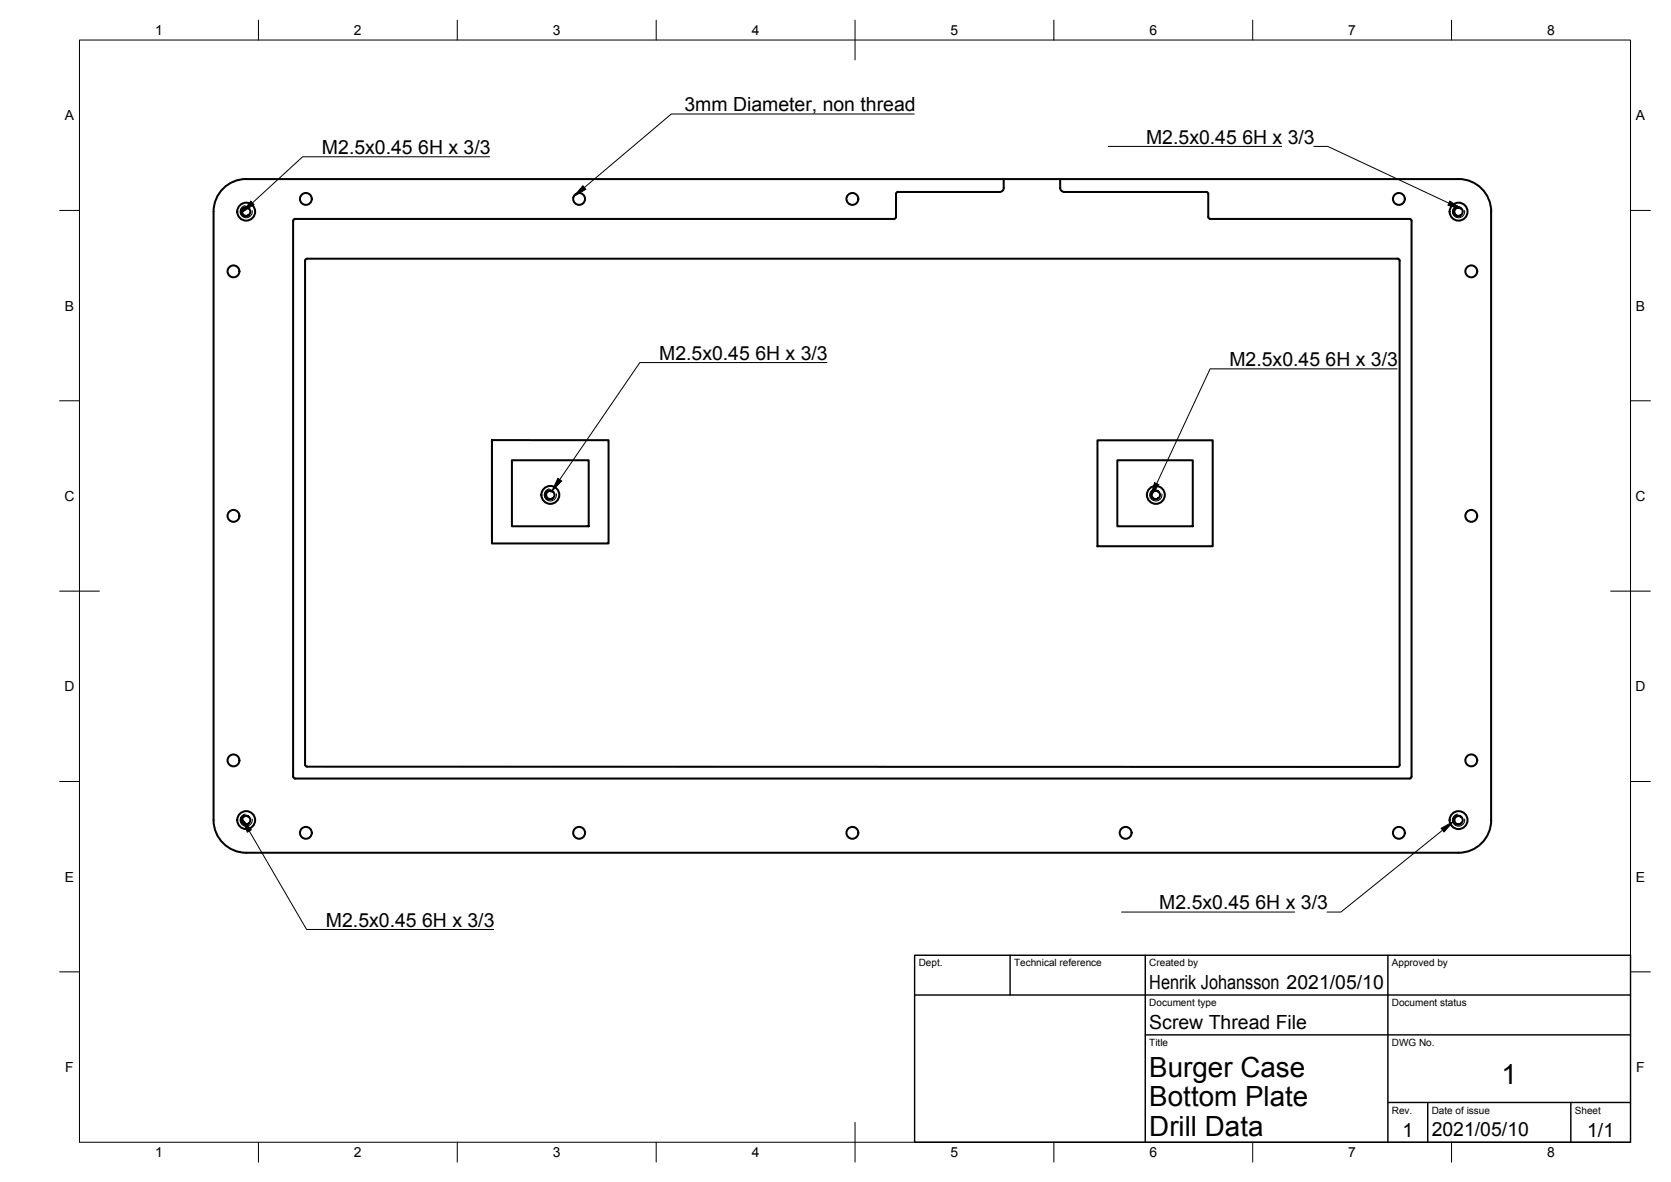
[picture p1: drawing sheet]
<svg xmlns="http://www.w3.org/2000/svg" width="420mm" height="297mm" viewBox="0 0 420 297" stroke-linecap="round" stroke-linejoin="round" font-family="sans-serif">
<!-- layer: Visible -->
<g fill="none" stroke="#000" stroke-width=".51">
<path d="M60.7 53.5a1.15 1.15 0 0 1 1.4-1.4l.5 .3-.7-.2-.6 .1-.3 .5-.1 .5 .2 .6 .5 .3 .9-.2-.5 .3h-.6l-.7-.8M62.6 52.4l.3 .8-.3 .8M73.7 55.5v139.7M225.8 48.2h25.6M225.8 48.2l-.4 .3-.1 .2v5.8l-.1 .3-.4 .2h-150.6l-.4 .2-.1 .3M251.4 48.2a1.01 1.01 0 0 0 1-1v-2.2h-190.5a8.2 8.2 0 0 0-8.2 8.2v152.9a8.2 8.2 0 0 0 8.2 8.2h304.8a8.2 8.2 0 0 0 8.2-8.2M252.4 45h14.2M267.6 48.2h35.7M267.6 48.2a1.01 1.01 0 0 1-1-1v-2.2h100.1a8.2 8.2 0 0 1 8.2 8.2M303.3 48.2l.4 .3 .1 .2v5.8l.1 .3 .4 .2h50.1l.5 .2v140l-.2 .4-280.5 .1-.4-.3-.1-.2M365.5 52.9l.4-.6 .4-.2h.6l.5 .3-.5-.2h-.5l-.4 .3-.3 .4 .3 1 .6 .3 .8-.2-.3 .3-1-.1-.6-.7M365.5 52.9v.6"/>
<path d="M367.4 52.4l.4 .8-.4 .8M374.9 53.2v152.9M351.9 65.5v126.7M351.9 65.5l-.2-.4-.3-.1-274.4 .1-.3 .4v126.6l.5 .6h274.2l.4-.1 .1-.4M123.7 110.6h29.3v26h-29.3zM128.7 115.7h19.3v16.6h-19.3zM275.9 110.6h29v26.7h-29zM280.9 115.7h19v16.6h-19zM137.1 124l.4-.5 .6-.3 .9 .4-.5-.3-.6 .1-.4 .3-.2 .5 .1 .5 .4 .6 .7 .1 .5-.3-.2 .3h-1l-.7-.7M137.1 124v.7M139.1 123.6l.3 .8-.3 .8M289.4 124l.4-.5 .6-.3 .9 .4-.5-.3-.6 .1-.4 .3-.2 .5v.5l.4 .6 .8 .1 .5-.3-.3 .3h-.9l-.7-.7"/>
<path d="M289.4 124v.7M291.3 123.6l.4 .8-.4 .8M60.8 205.4l.9-.4h.5l.4 .3-.7-.3-.8 .5-.2 .7 .4 .7 .8 .2 .5-.2-.6 .3-.6-.1a1.1 1.1 0 0 1-.6-1.7zM62.6 205.3l.3 .8-.3 .8M365.5 205.8l.4-.6 .4-.2h.6l.5 .3-.5-.2h-.5l-.4 .3-.3 .4 .3 1 .6 .3 .8-.2-.3 .2h-1l-.6-.7M365.5 205.8v.6M367.4 205.3l.4 .8-.4 .8"/>
<circle cx="61.9" cy="53.2" r="2.25"/>
<circle cx="76.9" cy="50" r="1.49"/>
<circle cx="145.6" cy="50" r="1.49"/>
<circle cx="214.3" cy="50" r="1.49"/>
<circle cx="351.7" cy="50" r="1.49"/>
<circle cx="366.7" cy="53.2" r="2.25"/>
<circle cx="58.7" cy="68.2" r="1.49"/>
<circle cx="369.9" cy="68.2" r="1.49"/>
<circle cx="58.7" cy="129.6" r="1.49"/>
<circle cx="138.4" cy="124.4" r="2.25"/>
<circle cx="290.6" cy="124.4" r="2.25"/>
<circle cx="369.9" cy="129.6" r="1.49"/>
<circle cx="58.7" cy="191.1" r="1.49"/>
<circle cx="369.9" cy="191.1" r="1.49"/>
<circle cx="61.9" cy="206.1" r="2.25"/>
<circle cx="76.9" cy="209.3" r="1.49"/>
<circle cx="145.6" cy="209.3" r="1.49"/>
<circle cx="214.3" cy="209.3" r="1.49"/>
<circle cx="283" cy="209.3" r="1.49"/>
<circle cx="351.7" cy="209.3" r="1.49"/>
<circle cx="366.7" cy="206.1" r="2.25"/>
</g>
<!-- layer: Visible Narrow -->
<path d="M61.6 51.7a1.53 1.53 0 0 0-1.2 1.8 1.53 1.53 0 0 0 1.8 1.2 1.53 1.53 0 0 0 1.2-1.8M366.5 51.7a1.53 1.53 0 0 0-1.3 1.8 1.53 1.53 0 0 0 1.8 1.2 1.53 1.53 0 0 0 1.3-1.8M138.1 122.9a1.53 1.53 0 0 0-1.2 1.7 1.53 1.53 0 0 0 1.7 1.3 1.53 1.53 0 0 0 1.3-1.8M290.4 122.9a1.53 1.53 0 0 0-1.3 1.7 1.53 1.53 0 0 0 1.8 1.3 1.53 1.53 0 0 0 1.2-1.8M61.6 204.6a1.53 1.53 0 0 0-1.2 1.8 1.53 1.53 0 0 0 1.8 1.2 1.53 1.53 0 0 0 1.2-1.8M366.5 204.6a1.53 1.53 0 0 0-1.3 1.8 1.53 1.53 0 0 0 1.8 1.2 1.53 1.53 0 0 0 1.3-1.8" fill="none" stroke="#000" stroke-width=".25"/>
<!-- layer: Border -->
<g fill="none" stroke="#000" stroke-width=".25">
<path d="M20 10.1h390v276.9h-390zM65 5.1v5M115 5.1v5M165 5.1v5M215 5.1v10M265 5.1v5M315 5.1v5M365 5.1v5M15 52.9h5M410 52.9h5M15 100.7h5M410 100.7h5"/>
<path d="M15 148.6h10M405 148.6h10M15 196.4h5M410 196.4h5M15 244.2h5M410 244.2h5M65 287v5M115 287v5M165 287v5M215 282.1v9.9M265 287v5M315 287v5"/>
<path d="M365 287v5"/>
</g>
<!-- layer: TitleBlock -->
<path d="M230 240.1h180v46.9h-180zM230 250h180M254 240.1v9.9M288 240.1v46.9M349 240.1v46.9M288 260.1h122M349 277.1h61M359 277.1v9.9M395 277.1v9.9" fill="none" stroke="#000" stroke-width=".36"/>
<!-- layer: Annotations -->
<path d="M63.1 50.6l.8 .8-3 1.9zM146.6 46.7l.7 .9-3 1.8zM364.6 50.5l2.9 2-3.4-.9zM140.3 120.2l.9 .7-2.4 2.5zM290.3 121.3l1.1 .5-2.1 2.9zM60.9 205.8l2.3 2.7-1 .6zM362.4 208.2l3.1-1.8-2.4 2.7z" fill="#000" stroke="#000" stroke-width=".25"/>
<path d="M123.1 39.4h-47l-12.6 11.6M229.9 28.6h-61.1l-21.9 18.5M278.7 36.8h43.5M330.3 36.8h3.6l30.4 14.3M207.9 91.1h-47l-20.2 29.4M351.3 92.7h-47l-13.5 28.8M62.7 208.8l14.4 24.8h47M362.7 208.6l-25.5 20.6h-3.5M282 229.2h43.5" fill="none" stroke="#000" stroke-width=".25"/>
<g font-size="7">
<text x="289" y="270.6">Burger Case</text>
<text x="377.5" y="272.3">1</text>
<text x="289" y="278.1">Bottom Plate</text>
<text x="289" y="285.5">Drill Data</text>
</g>
<g font-size="4.9">
<text x="172.1" y="27.9">3mm Diameter, non thread</text>
<text x="81" y="38.7">M2.5x0.45</text>
<text x="105.2" y="38.7">6H x 3/3</text>
<text x="288.2" y="36.1">M2.5x0.45</text>
<text x="312.4" y="36.1">6H x 3/3</text>
<text x="165.7" y="90.4">M2.5x0.45</text>
<text x="189.9" y="90.4">6H x 3/3</text>
<text x="309.1" y="92">M2.5x0.45</text>
<text x="333.3" y="92">6H x 3/3</text>
<text x="82" y="232.9">M2.5x0.45</text>
<text x="106.2" y="232.9">6H x 3/3</text>
<text x="291.5" y="228.5">M2.5x0.45</text>
<text x="315.7" y="228.5">6H x 3/3</text>
<text x="289" y="248.5">Henrik Johansson 2021/05/10</text>
<text x="289" y="258.6">Screw Thread File</text>
<text x="352.6" y="285.7">1</text>
<text x="360" y="285.5">2021/05/10</text>
<text x="399.1" y="285.7">1/1</text>
</g>
<g font-size="3.5">
<text x="39" y="8.8">1</text>
<text x="89" y="8.8">2</text>
<text x="139" y="8.8">3</text>
<text x="189" y="8.8">4</text>
<text x="239" y="8.8">5</text>
<text x="289" y="8.8">6</text>
<text x="339" y="8.8">7</text>
<text x="389" y="8.8">8</text>
<text x="16.3" y="30.2">A</text>
<text x="411.3" y="30.2">A</text>
<text x="16.3" y="78">B</text>
<text x="411.3" y="78">B</text>
<text x="16.2" y="125.9">C</text>
<text x="411.2" y="125.9">C</text>
<text x="16.2" y="173.7">D</text>
<text x="411.2" y="173.7">D</text>
<text x="16.3" y="221.6">E</text>
<text x="411.3" y="221.6">E</text>
<text x="16.4" y="269.4">F</text>
<text x="411.4" y="269.4">F</text>
<text x="39" y="290.8">1</text>
<text x="89" y="290.8">2</text>
<text x="139" y="290.8">3</text>
<text x="189" y="290.8">4</text>
<text x="239" y="290.8">5</text>
<text x="289" y="290.8">6</text>
<text x="339" y="290.8">7</text>
<text x="389" y="290.8">8</text>
</g>
<g font-size="2.5">
<text x="231" y="242.9">Dept.</text>
<text x="255" y="242.9">Technical reference</text>
<text x="289" y="242.9">Created by</text>
<text x="350" y="242.9">Approved by</text>
<text x="289" y="252.8">Document type</text>
<text x="350" y="252.8">Document status</text>
<text x="289" y="262.9">Title</text>
<text x="350" y="262.9">DWG No.</text>
<text x="350" y="279.9">Rev.</text>
<text x="360" y="279.9">Date of issue</text>
<text x="396" y="279.9">Sheet</text>
</g>
</svg>
